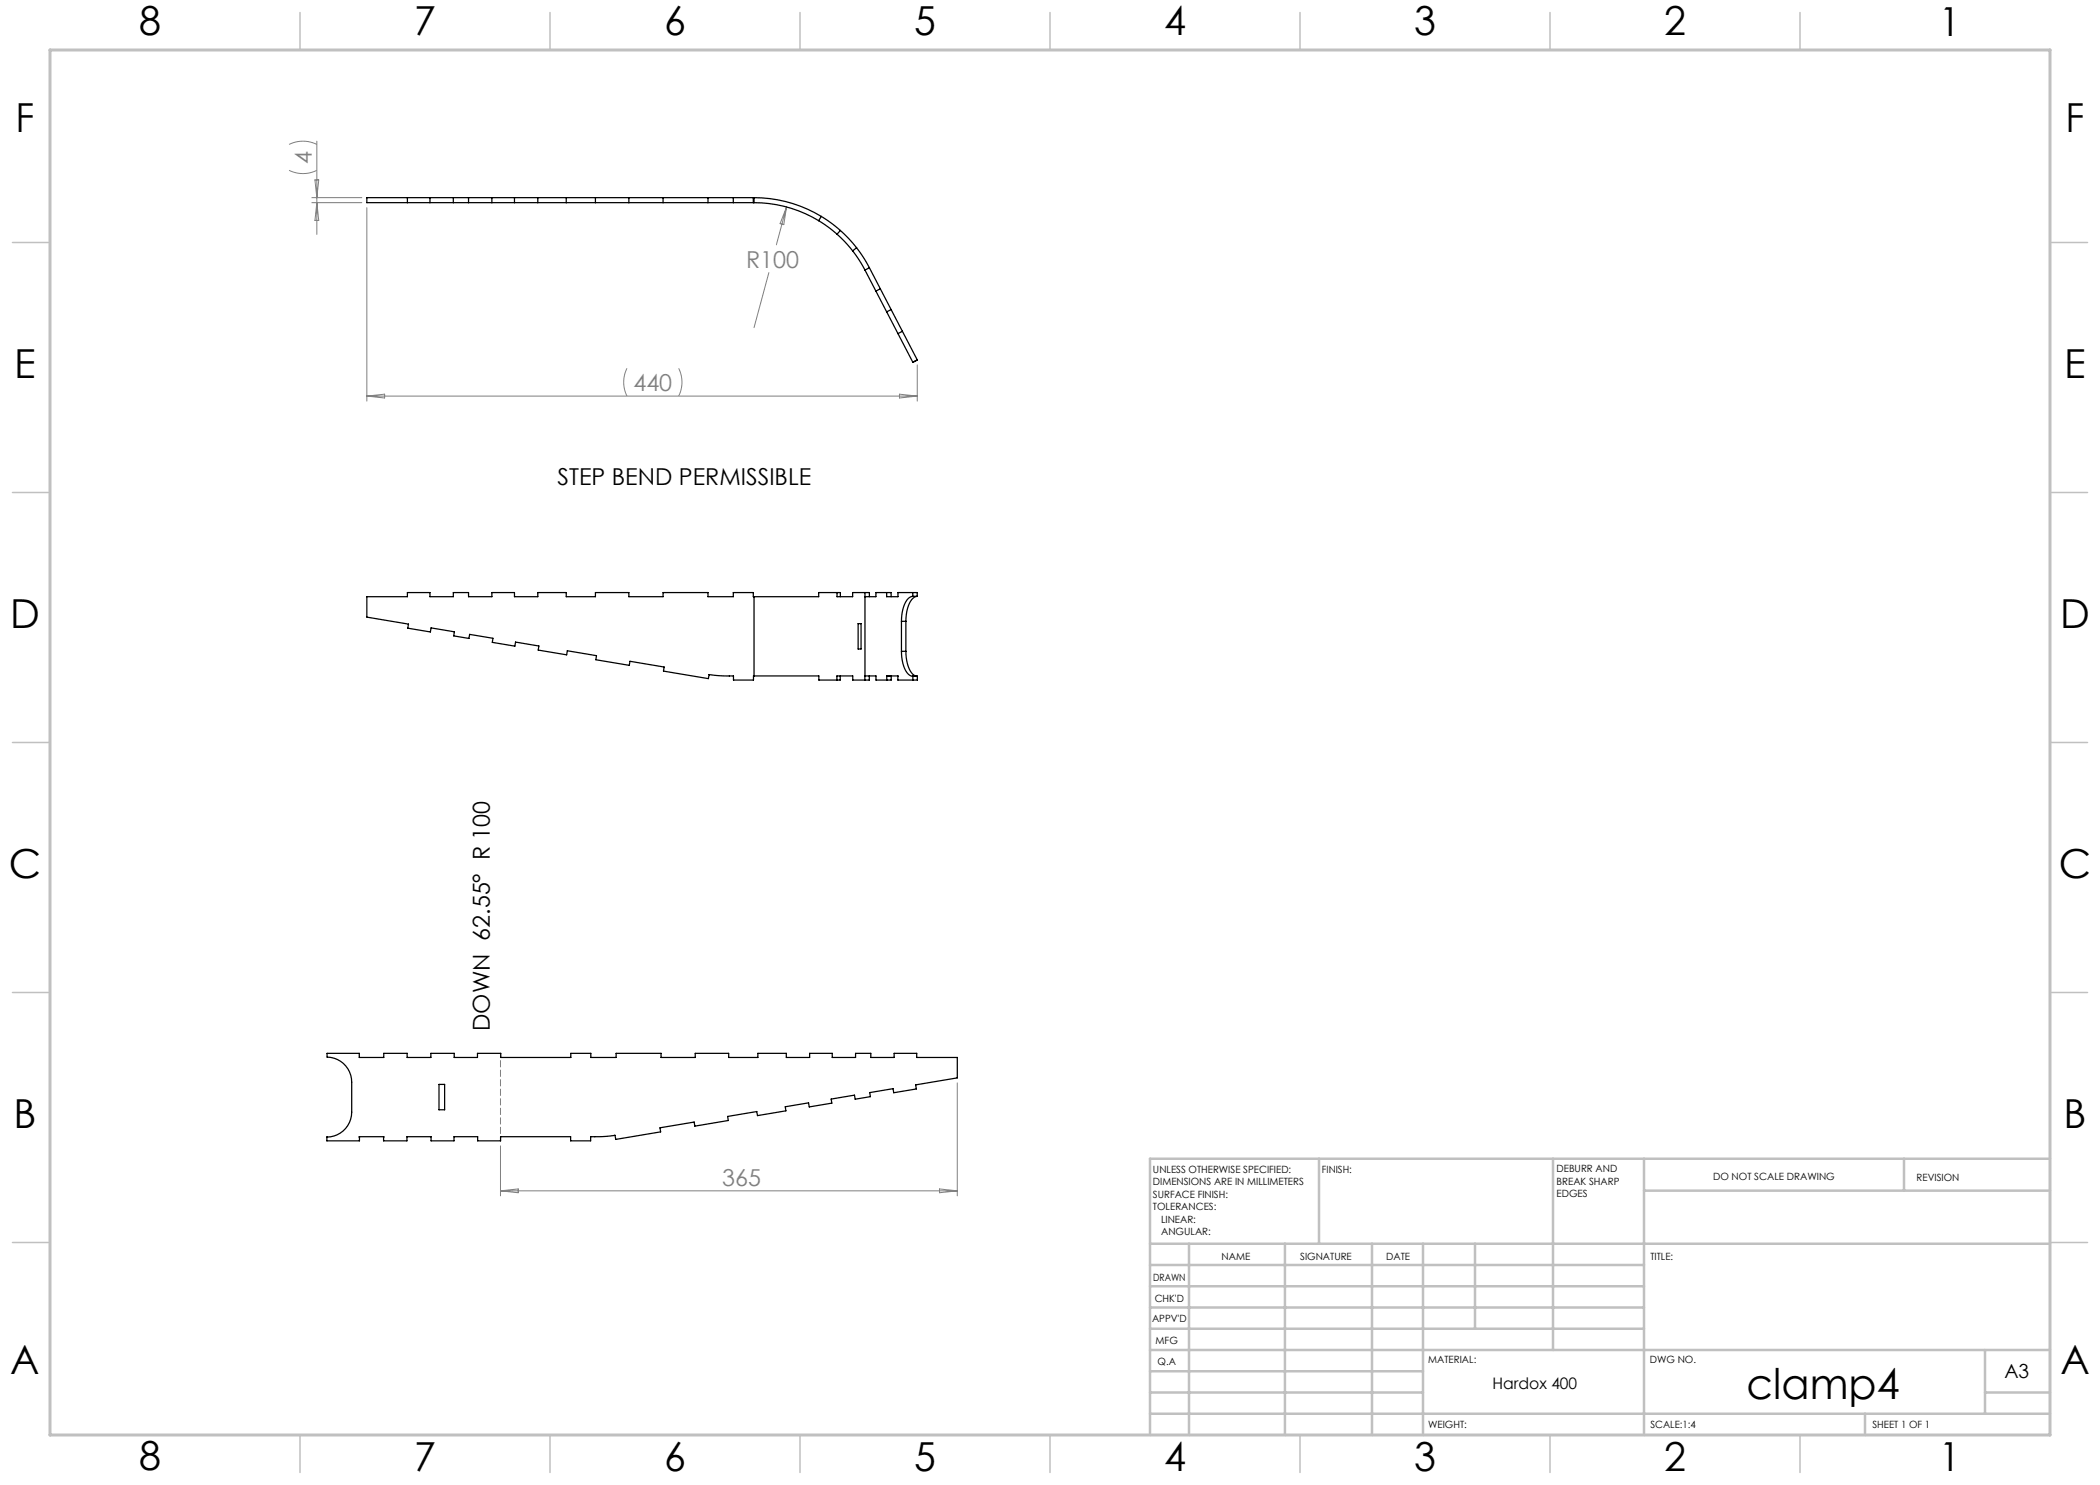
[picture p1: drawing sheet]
<svg xmlns="http://www.w3.org/2000/svg" width="420mm" height="297mm" viewBox="0 0 420 297" stroke-linecap="round" stroke-linejoin="round" font-family="sans-serif">
<g fill="none" stroke="#808080" stroke-width=".2">
<path d="M57.8 34.1a6.2 6.2 0 0 0 5.6 0M57.8 28.9a6.2 6.2 0 0 1 5.6 0M62.4 39.5h10M63 36h.7l-.3 3.5zM63.4 28.2v18.7M62.4 40.5h10M63.4 40.5l.3 3.6h-.7zM73.4 41.5v38.7M153.8 54.5l-3 11M157.3 41.4l-2 7.6M157.3 41.4l-.5 3.5-.8-.2zM73.4 79.2h110"/>
<path d="M73.4 79.2l3.5-.4v.8zM125.4 73.7a6.2 6.2 0 0 0 0 5.5M135.7 73.7a6.2 6.2 0 0 1 0 5.5M179.9 78.8l3.5 .4-3.5 .4zM183.4 73v7.2M191.5 216.6v22.6M100.1 229.2v10M100.1 238.2h91.4M100.1 238.2l3.6-.4v.8zM187.9 237.8l3.6 .4-3.6 .4z"/>
</g>
<path d="M100.1 228.2v-17.5" fill="none" stroke="#808080" stroke-width=".2" stroke-dasharray="1.3 .6" stroke-dashoffset=".5"/>
<path d="M410 231.8v55.2h-187.2" fill="none" stroke="#c0c0c0" stroke-width=".2"/>
<g fill="none" stroke="#c0c0c0" stroke-width=".5">
<path d="M263.8 231.8v17M310.6 231.8v38.2M328.8 231.8v55.2M328.8 238.1h81.2M380.8 231.8v6.3M410 231.8h-180v55.2M230 248.8h180M230 257.3h98.8M230 253h98.8M237.8 248.8v38.2M257 248.8v38.2M274.4 248.8v38.2"/>
<path d="M284.6 248.8v38.2M295 248.8v17M230 265.8h98.8M230 261.5h98.8M230 278.5h54.6M230 274.3h54.6M230 270h180M397 278.5h13M397 270v12.8M230 282.8h180M373 282.8v4.2"/>
</g>
<g fill="none" stroke="#c0c0c0" stroke-width=".3">
<path d="M60 2.5v7.5M110 2.5v7.5M160 2.5v7.5M210 2.5v7.5M260 2.5v7.5M310 2.5v7.5M360 2.5v7.5M2.5 48.5h7.5M410 48.5h7.5M2.5 98.5h7.5M410 98.5h7.5M2.5 148.5h7.5"/>
<path d="M410 148.5h7.5M2.5 198.5h7.5M410 198.5h7.5M2.5 248.5h7.5M410 248.5h7.5M60 287v7.5M110 287v7.5M160 287v7.5M210 287v7.5M260 287v7.5M310 287v7.5M360 287v7.5"/>
</g>
<path d="M10 10h400v277h-400z" fill="none" stroke="#c0c0c0" stroke-width=".6"/>
<g fill="none" stroke="#000" stroke-width=".25">
<path d="M81.5 39.5v1M86 39.5v1M90.7 39.5v1M93.7 39.5v1M98.4 39.5v1M102.9 39.5v1M107.6 39.5v1M113.2 39.5v1M119.1 39.5v1M125.8 39.5v1M132.6 39.5v1M141.6 39.5v1"/>
<path d="M146.7 39.5v1M150.7 39.5v1M150.8 39.5a26 26 0 0 1 13.5 3.8M150.8 39.5h-77.4v1h77.4M150.8 39.5v1M150.8 40.5a25 25 0 0 1 12.9 3.6M163.7 44.1l1.9 1.3 1.8 1.4M164.3 43.3l1.9 1.3 1.9 1.5M164.3 43.3l-.6 .8M167.4 46.8l1.6 1.6 1.5 1.8M168.1 46.1l1.7 1.7 1.5 1.8M168.1 46.1l-.7 .7"/>
<path d="M170.5 50.2l1.3 1.8 1.2 2M171.3 49.6l1.4 1.9 1.2 2M171.3 49.6l-.8 .6M173.9 53.5l-.9 .5M173.9 53.5l9.6 18.5-.9 .5-9.6-18.5M176.1 57.8l-.9 .4M178.2 61.9l-.9 .5M180.5 66.3l-.9 .4M183.4 72l-.8 .4M150.8 119.3h-.1v-.8h-4v.8h-5.1v-.8h-9v.8h-6.8v-.8h-6.7v.8h-5.9v-.8h-5.6v.8h-4.7v-.8h-4.5v.8h-4.7v-.8h-3v.8h-4.7v-.8h-4.5v.8h-8.1v4.1l8.3 1.4-.1 .8 4.5 .8 .1-.8 4.7 .8-.2 .8 3.1 .5 .1-.8 4.7 .8-.1 .8 4.5 .7 .1-.8 4.7 .8-.2 .8 5.7 1 .2-.8 5.8 .9-.1 .8 6.7 1.2 .1-.8 6.8 1.1-.1 .8 9 1.5 .2-.8M150.8 119.3v15.9M167.4 118.5h-3.7v.8h-12.9"/>
<path d="M167.4 118.5v.8h3.1v-.8h2.5M167.4 118.5h.7v.8M173 118.5h.9v.8M173 119.3h2.2v-.8h3v.8M173 118.5v16.7M177.3 118.5v.8h2.3v-.8h3.8v.8M182.6 119.3a2.85 2.85 0 0 0-2 2.5l-.3 2.5M182.6 118.5v.8M182.6 119.3h.8M183.4 119.3a2.85 2.85 0 0 0-1.9 2.5l-.3 2.5M141.9 134.9l2.5 .3h2.3v.8h4v-.8h.1M141.9 134.9h.1"/>
<path d="M150.8 135.2h13v.8h3.6M167.4 136v-.8h3.1v.8h2.5M168 135.2v.8h-.6M171.6 124.7h.6v5.1h-.6zM173 135.2v.8M173 135.2h2.2v.8h3v-.7h-.9M173.9 135.2v.8h-.9M178.2 135.2v.1M179.6 135.3h.1M180.3 130.3a6 6 0 0 0 1.7 4.8l.6 .2M180.3 124.3v6M180.3 130.3h.9"/>
<path d="M180.3 124.3h.9M181.2 130.3a6 6 0 0 0 1.7 4.8l.5 .2M181.2 124.3v6M182.6 135.3h.1M182.6 135.3h.9M182.6 135.3v.7M183.4 135.3l.1 .7h-3.9v-.8h-2.3l.1 .8M87.8 216.9h1.1v5.1h-1.1zM65.4 227.4h.1M122.9 227.1l-2.4 .2h-2.4v.9h-4v-.9h-14v.9h-4.6v-.9h-4.7v.9h-4.6v-.9h-4.8v.9h-4.7l.1-.9h-4.9v.9h-6.5v-.8M122.9 227.1l.2 .8 9-1.5-.1-.8 6.8-1.2 .2 .8 6.7-1.1-.2-.8 5.9-1 .1 .8 5.7-.9-.2-.8 4.7-.8 .1 .8 4.6-.8-.2-.8 4.7-.8 .1 .8 3.1-.5-.2-.8 4.7-.8 .1 .8 4.6-.7-.2-.8 8.4-1.4v-4.1h-8.2v-.8h-4.5v.8h-4.6v-.8h-3.1v.8h-4.7v-.8h-4.5v.8h-4.6v-.8h-5.7v.8h-5.9v-.8h-6.7v.8h-6.8v-.8h-9v.8h-5v-.8h-4v.8h-14v-.8h-4.7v.8h-4.7v-.8h-4.6v.8h-4.8v-.8h-4.6v.8h-4.9v-.8h-6.5v.7a5 5 0 0 1 4.9 5v6a5 5 0 0 1-4.9 5M122.9 227.1h.1"/>
</g>
<text font-size="8.5" x="349.3" y="279.7">clamp4</text>
<g font-size="8">
<text x="27.8" y="7">8</text>
<text x="82.8" y="7.1">7</text>
<text x="132.8" y="7.1">6</text>
<text x="182.8" y="7.1">5</text>
<text x="232.8" y="7.1">4</text>
<text x="282.8" y="7.1">3</text>
<text x="332.8" y="7.1">2</text>
<text x="387.8" y="7.1">1</text>
<text x="3.1" y="26.3">F</text>
<text x="413.1" y="26.3">F</text>
<text x="2.9" y="75.6">E</text>
<text x="412.9" y="75.6">E</text>
<text x="2" y="125.6">D</text>
<text x="412" y="125.6">D</text>
<text x="1.8" y="175.6">C</text>
<text x="411.8" y="175.6">C</text>
<text x="2.7" y="225.6">B</text>
<text x="412.7" y="225.6">B</text>
<text x="2.1" y="274.9">A</text>
<text x="412.1" y="274.8">A</text>
<text x="27.8" y="294">8</text>
<text x="82.8" y="294.1">7</text>
<text x="132.8" y="294.1">6</text>
<text x="182.8" y="294.1">5</text>
<text x="232.8" y="294.1">4</text>
<text x="282.8" y="294.1">3</text>
<text x="332.8" y="294.1">2</text>
<text x="387.8" y="294.1">1</text>
</g>
<g font-size="4.7" fill="#808080">
<text x="62.4" y="32.8" transform="rotate(-90 62.4 32.8)">4</text>
<text x="149.2" y="53.5">R100</text>
<text x="126.7" y="78.2">440</text>
<text x="144.4" y="237.2">365</text>
</g>
<g font-size="4.7">
<text x="111.5" y="96.9">STEP BEND PERMISSIBLE</text>
<text x="98" y="206.2" transform="rotate(-90 98 206.2)">DOWN 62.55° R 100</text>
</g>
<text font-size="3.9" x="400.9" y="275.5">A3</text>
<text font-size="3.2" x="298.5" y="277.9">Hardox 400</text>
<g font-size="2">
<text x="230.6" y="234.6">UNLESS OTHERWISE SPECIFIED:</text>
<text x="230.6" y="237.1">DIMENSIONS ARE IN MILLIMETERS</text>
<text x="230.6" y="239.6">SURFACE FINISH:</text>
<text x="264.4" y="234.6">FINISH:</text>
<text x="311.3" y="234.5">DEBURR AND</text>
<text x="311.3" y="237">BREAK SHARP</text>
<text x="311.3" y="239.5">EDGES</text>
<text x="342.6" y="236">DO NOT SCALE DRAWING</text>
<text x="383.3" y="236.2">REVISION</text>
<text x="230.6" y="242.1">TOLERANCES:</text>
<text x="232.2" y="244.6">LINEAR:</text>
<text x="232.2" y="247.1">ANGULAR:</text>
<text x="244.3" y="252">NAME</text>
<text x="260" y="251.9">SIGNATURE</text>
<text x="277.2" y="251.9">DATE</text>
<text x="330.1" y="251.9">TITLE:</text>
<text x="230.6" y="256.1">DRAWN</text>
<text x="230.9" y="260.3">CHK'D</text>
<text x="230.4" y="264.4">APPV'D</text>
<text x="231.1" y="268.8">MFG</text>
<text x="231.5" y="273">Q.A</text>
<text x="285.6" y="272.5">MATERIAL:</text>
<text x="330" y="272.5">DWG NO.</text>
<text x="285.6" y="285.5">WEIGHT:</text>
<text x="330.1" y="285.6">SCALE:1:4</text>
<text x="374.5" y="285.6">SHEET 1 OF 1</text>
</g>
</svg>
